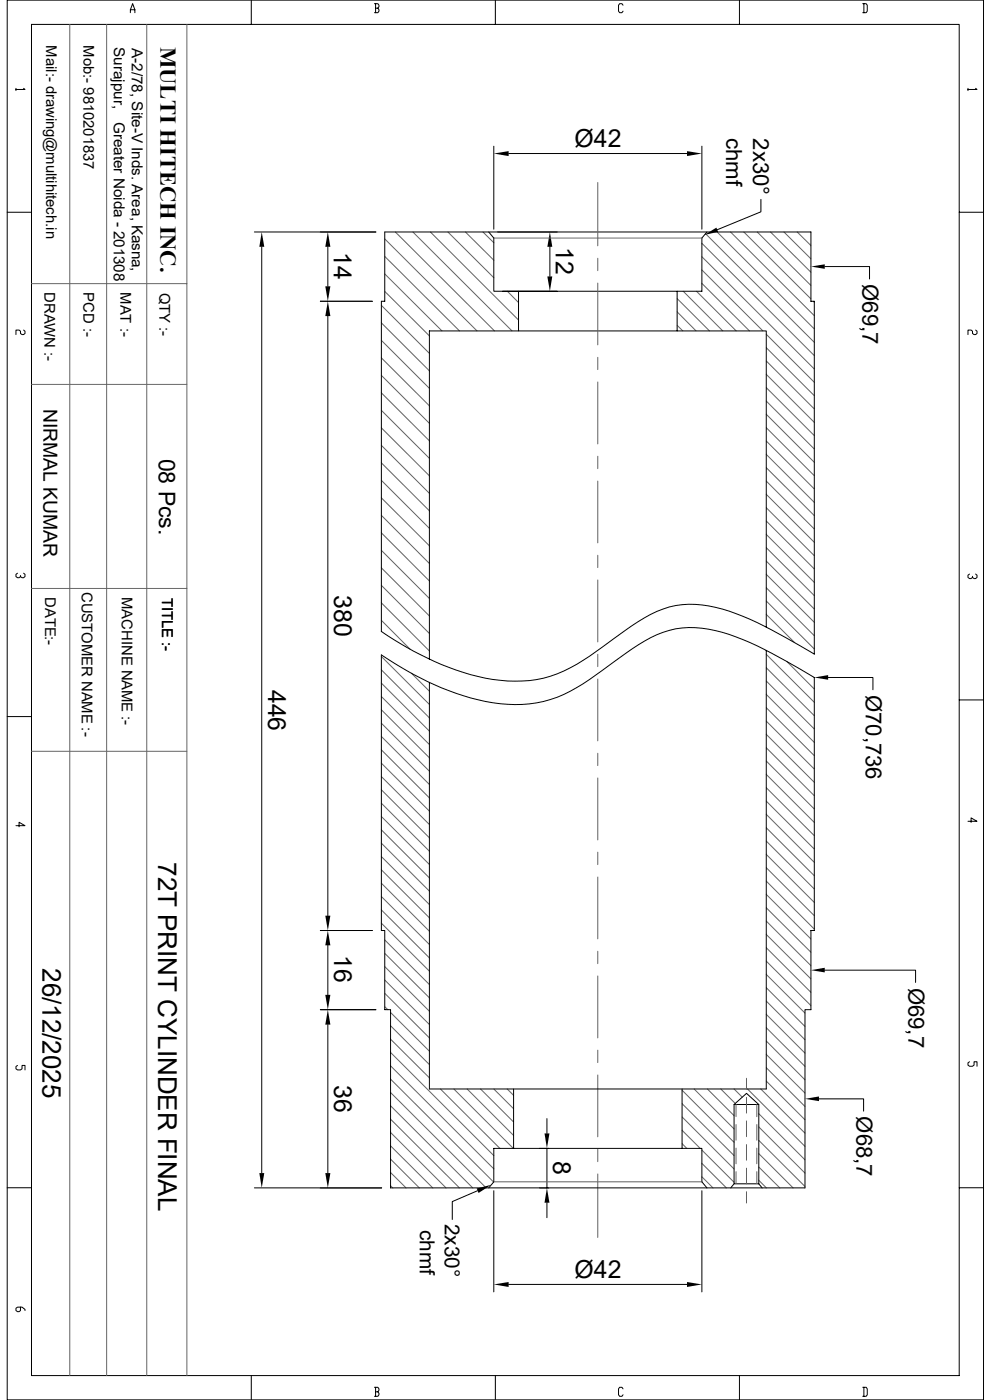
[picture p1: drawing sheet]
<svg xmlns="http://www.w3.org/2000/svg" width="297mm" height="420mm" viewBox="0 0 297 420" stroke-linecap="round" stroke-linejoin="round" font-family="sans-serif">
<g fill="none" stroke="#636466" stroke-width=".3">
<path d="M20.9 7.3v405.4M32 7.3v405.4M44 7.3v405.4M56 7.3v405.4M179.2 54.7v19M115.3 71.7l27.7 27.6M115.3 76.9l22.4 22.4M118.5 69.6l29.7 29.7M123.7 69.6l29.8 29.7M129 69.6l26.4 26.4M134.2 69.6l13.8 13.7M139.5 69.6l8.5 8.5"/>
<path d="M144.7 69.6l3.3 3.2M148 71.4h62.4M179.2 77.5v3.7M210.4 73l33.7 33.7M210.4 77l33.7 33.7M211.5 70.1l32.6 32.6M214.9 69.6l29.2 29.1M218.9 69.6l25.2 25.1M222.9 69.6l20.1 20.1M226.9 69.6l16.1 16M230.9 69.6l12.1 12.1M234.9 69.6l8.1 8"/>
<path d="M238.9 69.6l4.1 4.1M243 69.6h.1M9.4 85.1h46.6M114.3 91.6l14.4 14.4M114.3 96.9l14.4 14.4M115.3 82.2l17.2 17.1M115.3 87.4l13.4 13.4M152.1 87.4l3.3 3.4M179.2 84.9v18.6M202.9 89.6l9.7 9.7M202.9 93.6l5.7 5.7M202.9 97.6l1.7 1.7"/>
<path d="M204.8 87.4l11.8 11.9M208.7 87.4l11.9 11.9M210.4 81l18.2 18.3M210.4 85l14.2 14.3M243.8 90.4l.3 .3M9.4 115.3h46.6M114.3 102.1l14.4 14.4M114.3 107.4l14.4 14.4M114.3 112.6l14.4 14.4M114.3 117.9l14.4 14.3M179.2 107.2v3.7M179.2 114.6v18.6"/>
<path d="M229.7 100.3l14.4 14.4M229.7 104.3l14.4 14.4M229.7 108.3l14.4 14.4M229.7 112.3l14.4 14.4M229.7 116.3l14.4 14.4M114.3 123.1l14.4 14.4M114.3 128.4l14.4 14.3M114.3 133.6l14.4 14.4M114.3 138.9l14.4 14.3M179.2 136.9v3.7M229.7 120.3l14.4 14.4M229.7 124.3l14.4 14.4"/>
<path d="M229.7 128.3l14.4 14.4M229.7 132.3l14.4 14.4M229.7 136.3l14.4 14.4M114.3 144.1l14.4 14.4M114.3 149.4l14.4 14.3M114.3 154.6l14.4 14.4M114.3 159.9l14.4 14.4M179.2 144.3v18.6M229.7 140.3l14.4 14.4M229.7 144.3l14.4 14.4M229.7 148.3l14.4 14.4M229.7 152.3l14.4 14.4"/>
<path d="M229.7 156.3l14.4 14.4M9.4 176.5h46.6M114.3 165.1l14.4 14.4M114.3 170.3l14.4 14.5M114.3 175.6l14.4 14.4M179.2 166.6v3.7M179.2 174v18.6M229.7 160.3l14.4 14.4M229.7 164.3l14.4 14.4M229.7 168.3l14.4 14.4M229.7 172.3l14.4 14.4M229.7 176.3l14.4 14.4"/>
<path d="M114.3 196.9l14.4 14.4M114.3 180.8l14.4 14.5M114.3 186.1l8.6 8.7M179.2 196.3v3.7M229.7 180.3l14.4 14.4M229.7 184.3l8.4 8.4M229.7 196.3l14.4 14.4M235.8 198.4l8.3 8.3M114.3 201l14.4 14.3M114.3 204.9l14.4 14.4M114.3 209l14.4 14.4M114.3 212.9l14.4 14.4"/>
<path d="M114.3 217l14.4 14.4M123.3 202l5.4 5.3M179.2 203.7v18.6M229.7 200.3l14.4 14.4M229.7 204.3l14.4 14.4M229.7 208.3l14.4 14.4M229.7 212.3l14.4 14.4M229.7 216.3l14.4 14.4M9.4 225.4h46.6M114.3 220.9l14.4 14.4M114.3 225l14.4 14.4M114.3 228.9l14.4 14.4"/>
<path d="M114.3 233l14.4 14.4M114.3 236.9l14.4 14.4M179.2 226v3.7M179.2 233.4v18.6M229.7 220.3l14.4 14.4M229.7 224.3l14.4 14.4M229.7 228.3l14.4 14.4M229.7 232.3l14.4 14.4M229.7 236.3l14.4 14.4M114.3 241l14.4 14.4M114.3 244.9l14.4 14.4M114.3 249l14.4 14.4"/>
<path d="M114.3 252.9l14.4 14.4M114.3 257l14.4 14.4M179.2 255.7v3.7M229.7 240.3l14.4 14.4M229.7 244.3l14.4 14.4M229.7 248.3l14.4 14.4M229.7 252.3l14.4 14.4M229.7 256.3l14.4 14.4M114.3 260.9l14.4 14.4M114.3 265l14.4 14.4M114.3 268.9l14.4 14.4M114.3 273l14.4 14.4"/>
<path d="M114.3 276.9l14.4 14.4M179.2 263.1v18.5M229.7 264.3l14.4 14.4M229.7 260.3l14.4 14.4M229.7 268.3l13.3 13.4M229.7 272.3l13.3 13.4M229.7 276.3l13.3 13.4M115.3 282l13.4 13.4M115.3 286l13.4 13.3M115.3 290l13.4 13.4M115.3 294l13.4 13.3M115.3 298l13.4 13.4"/>
<path d="M179.2 285.4v3.7M179.2 292.8v18.6M229.7 280.3l13.3 13.4M229.7 284.3l13.3 13.4M229.7 288.3l13.3 13.4M229.7 292.3l11.6 11.6M229.7 296.3l11.6 11.6M115.3 302l.9 .9M117.1 303.7l11.6 11.6M117.1 307.7l11.6 11.7M117.1 311.7l11.6 11.6M117.1 315.7l30.9 31"/>
<path d="M117.1 319.7l30.9 30.9M179.2 315v3.8M229.7 300.3l11.6 11.6M229.7 304.3l11.6 11.6M229.7 308.3l11.6 11.6M229.7 312.3l11.6 11.6M229.7 316.3l11.6 11.6M117.1 323.7l30.8 30.9M117.1 327.7l28.6 28.7M117.1 331.7l24.6 24.7M117.1 335.7l20.6 20.7M117.1 339.7l16.6 16.7"/>
<path d="M132 326.7l17.8 17.8M136 326.7l17.8 17.8M140 326.7l13.9 13.9M144 326.7l9.9 9.9M148 326.7l5.9 5.9M152 326.7l1.9 1.9M179.2 322.5v18.5M204.4 327.1l15.6 15.6M204.4 331.1l15.6 15.6M204.4 335.1l15.6 15.6M204.4 339.1l5.4 5.4M208 326.7l12 12"/>
<path d="M212 326.7l8 8M216 326.7l4.4 4.3M220 326.7l2.5 2.4M220.6 331.3v3.7M220.6 337.4v4.7M223.7 323.5v3.4M223.7 329.2v4.7M223.7 336.3v4.7M224 326.7l17.3 17.2M226.8 331.3v3.7M226.8 337.4v4.7M227.4 334.1l13.9 13.8"/>
<path d="M227.4 338.1l13.9 13.8M228 326.7l13.3 13.2M229.7 320.3l11.6 11.6M229.7 324.3l11.6 11.6M117.1 343.7l12.6 12.7M117.1 347.7l8.6 8.7M117.1 351.7l4.6 4.7M117.1 355.7l.6 .7M148 354.5h62.4M179.2 344.8v3.7M179.2 352.2v19M204.4 343.1l1.4 1.4"/>
<path d="M210.4 345l9.6 9.7M210.4 349l7.3 7.4M210.4 353l3.3 3.4M220.6 344.4v4.7M220.6 351.5v3.6M223.7 343.4v4.7M223.7 350.4v4.7M223.7 357.5v3.4M226.8 344.4v4.7M226.8 351.5v3.6M227.4 342.1l13.9 13.8M227.4 346.1l10.3 10.3"/>
<path d="M227.4 350.1l6.3 6.3M227.4 354.1l2.3 2.3"/>
</g>
<g fill="none" stroke="#000" stroke-width=".3">
<path d="M2.2 0h292.6v419.9h-292.6zM9.4 7.3h.1M9.4 7.3h278.1v405.4h-278.1zM39.1 3.8v-.9l.7-1.8 .6 1.8v.9M39.1 2.9h1.3M75.3 0v7.3M112.2 1.1h1l.4 .5v.4l-.4 .5M112.6 2.5h.6l.4 .4v.4l-.4 .5h-1M112.6 1.1v2.7M148.5 0v7.3M186.7 1.6l-.3-.5h-.7l-.3 .5v1.7l.3 .5h.7l.3-.5M221.6 0v7.3"/>
<path d="M258.6 1.1h1l.3 .5v1.7l-.3 .5h-1M258.9 1.1v2.7M4.8 26.5v.7M7.1 26.5l.4 .3h-2.7M290.1 26.5v.7M292.4 26.5l.4 .3h-2.7M148 43.9v24.8M152.4 46.1h53.5M210.4 43.9v24.8M228 59.8v3.7l-13 5.4M2.2 63.7h7.2M76.2 69.6h36.4"/>
<path d="M78.4 74v277.9M98.3 74v11.9M115.3 69.6h127.7v20.8h1.1v105.8a134.9 134.9 0 0 0-25.5-12.9 29.4 29.4 0 0 0-21.7 .1l-3.7 1.9-3.7 2.3-9.1 6.6a46.6 46.6 0 0 1-19.6 9.7 50.5 50.5 0 0 1-26.3-3.7 96.9 96.9 0 0 1-20.2-10.8v-99h1zM146.5 69.6l1.5 1.8v16h62.4v-16l1.5-1.8M164.8 74v8.9M247.2 80h13.4v3.7M287.5 63.7h7.3M7.1 99l.4 .4v.6l-.4 .4h-.5l-.5-.4v-.6l-.4-.4h-.9v1.4M96 90.4h15.6M98.3 94.8v179.9M150.7 87.4h16.3M155.4 87.4v11.9"/>
<path d="M202.9 87.4v11.9M292.4 99l.4 .4v.6l-.4 .4h-.5l-.4-.4v-.6l-.5-.4h-.9v1.4M5.2 172l-.4 .3v.7l.4 .3h.5l.4-.3M7.1 172l.4 .3v.7l-.4 .3h-.5l-.5-.3v-.4M290.6 172.2l-.5 .4v.6l.5 .4h.4l.5-.4M292.4 172.2l.4 .4v.6l-.4 .4h-.5l-.4-.4v-.3M114.3 196.5a86.1 86.1 0 0 0 33.4 14.3 36.5 36.5 0 0 0 29-7l11-7.9a35.5 35.5 0 0 1 16.8-7.5 41.5 41.5 0 0 1 20.3 4.4l6.4 3.1 12.9 7.3v75.9h-1.1v23.8h-1.7v53.5h-124.2v-53.5h-1.8v-23.8h-1zM229.7 188.1v-88.8h-101v98.4M229.7 195.1v131.6h-101v-122M2.2 215h7.2M248.2 203.2h13.4v3.7M287.5 210h7.3"/>
<path d="M4.8 247.7h2.7l-1.8-1v1.3M290.1 246.4h2.7l-1.8-1v1.3M96 279.1h15.6M98.3 283.6v14.8M247.2 291h27.2v3.7M5.2 319.6l-.4 .4v.6l.4 .4h.9l.5-.4v-1h.9v1.4M96 302.9h16.6M98.3 307.4v44.5M290.6 318.5l-.5 .4v.6l.5 .4h.9l.4-.4v-1h.9v1.4M153.9 326.7v17.8M163.9 335.6v4.4M204.4 326.7v17.8"/>
<path d="M220 331.3l3.7-3.3 3.7 3.3v23.8M227.4 331.3h-7.4v23.8h7.4M245.4 329.6h13.4v3.7M2.2 356.3h7.2M76.2 356.4h38.2M143.1 357.2l-7.5 3.3v5.3M146.5 356.4l1.5-1.9v-10h62.4v10l1.5 1.9M148 357.2v30.4M161.7 344.5h2.8M163.9 344.5v11.9M210.4 357.2v30.4M220 355.1l-1 1.3"/>
<path d="M227.4 355.1l1 1.3M287.5 356.3h7.3M163.9 360.8v4.5M6.1 392.1v1l-.4 .4h-.5l-.4-.4v-.6l.4-.4h1.4l.9 .7v.3M152.4 385.3h53.5M75.3 412.7v7.2M112.2 416.2h1l.4 .4v.5l-.4 .4M112.6 417.5h.6l.4 .5v.4l-.4 .5h-1M112.6 416.2v2.7M148.5 412.7v7.2M186.7 416.6l-.3-.4h-.7l-.3 .4v1.8l.3 .5h.7l.3-.5M221.6 412.7v7.2"/>
<path d="M258.6 416.2h1l.3 .4v1.8l-.3 .5h-1M258.9 416.2v2.7"/>
</g>
<g fill="#000">
<path d="M148 46.1l4.4-.8v1.5zM205.9 45.3l4.5 .8-4.5 .7zM78.4 69.6l.8 4.4h-1.5zM98.3 69.6l.7 4.4h-1.5zM164.8 69.6l.7 4.4h-1.5zM211.1 70.5l3.6-2.2 .5 1.3zM97.5 85.9h1.5l-.7 4.5zM98.3 90.4l.7 4.4h-1.5zM164 82.9h1.5l-.7 4.5zM243 80l4.2-.7v1.3zM244.1 203.2l4.1-.7v1.4zM97.5 274.7h1.5l-.7 4.4z"/>
<path d="M98.3 279.1l.7 4.5h-1.5zM97.5 298.4h1.5l-.7 4.5zM243 291l4.2-.7v1.4zM98.3 302.9l.7 4.5h-1.5zM241.3 329.6l4.1-.7v1.4zM77.7 351.9h1.5l-.8 4.5zM97.5 351.9h1.5l-.7 4.5zM142.9 356.5l4.3-1.1-3.8 2.5zM163.2 340h1.5l-.8 4.5zM163.9 356.4l.8 4.4h-1.5zM148 385.3l4.4-.7v1.5zM205.9 384.6l4.5 .7-4.5 .8z"/>
</g>
<g font-size="7.8">
<text x="47.4" y="258.6" transform="rotate(90 47.4 258.6)">72T PRINT CYLINDER FINAL</text>
<text x="12.7" y="290.5" transform="rotate(90 12.7 290.5)">26/12/2025</text>
</g>
<g font-size="7.5">
<text x="172.2" y="44.1">Ø42</text>
<text x="100" y="75.6" transform="rotate(90 100 75.6)">14</text>
<text x="166.6" y="74.1" transform="rotate(90 166.6 74.1)">12</text>
<text x="100.1" y="178.6" transform="rotate(90 100.1 178.6)">380</text>
<text x="80.3" y="206.9" transform="rotate(90 80.3 206.9)">446</text>
<text x="100.1" y="286.6" transform="rotate(90 100.1 286.6)">16</text>
<text x="100.1" y="325.5" transform="rotate(90 100.1 325.5)">36</text>
<text x="165.8" y="348.4" transform="rotate(90 165.8 348.4)">8</text>
<text x="172.2" y="383.3">Ø42</text>
</g>
<text font-size="6.9" x="47.6" y="137.6" transform="rotate(90 47.6 137.6)">08 Pcs.</text>
<text font-size="6.8" x="48.1" y="14" transform="rotate(90 48.1 14)">MULTI HITECH INC.</text>
<g font-size="6.6">
<text x="217.7" y="41.4" transform="rotate(90 217.7 41.4)">chmf</text>
<text x="225.7" y="41.4" transform="rotate(90 225.7 41.4)">2x30°</text>
<text x="258.5" y="85.2" transform="rotate(90 258.5 85.2)">Ø69,7</text>
<text x="259.5" y="208.4" transform="rotate(90 259.5 208.4)">Ø70,736</text>
<text x="272.3" y="296.2" transform="rotate(90 272.3 296.2)">Ø69,7</text>
<text x="256.7" y="334.9" transform="rotate(90 256.7 334.9)">Ø68,7</text>
</g>
<g font-size="6.2">
<text x="125.9" y="369" transform="rotate(90 125.9 369)">chmf</text>
<text x="133.4" y="367.2" transform="rotate(90 133.4 367.2)">2x30°</text>
</g>
<text font-size="5.8" x="13.1" y="122.6" transform="rotate(90 13.1 122.6)">NIRMAL KUMAR</text>
<g font-size="4.6">
<text x="34.1" y="14.2" transform="rotate(90 34.1 14.2)">Surajpur,</text>
<text x="39.5" y="14.4" transform="rotate(90 39.5 14.4)">A-2/78, Site-V Inds. Area, Kasna,</text>
<text x="34.1" y="36.5" transform="rotate(90 34.1 36.5)">Greater Noida - 201308</text>
</g>
<g font-size="4.4">
<text x="13.8" y="13.6" transform="rotate(90 13.8 13.6)">Mail:- drawing@multihitech.in</text>
<text x="25" y="13.6" transform="rotate(90 25 13.6)">Mob:- 9810201837</text>
<text x="13.3" y="87.6" transform="rotate(90 13.3 87.6)">DRAWN :-</text>
<text x="25" y="87.6" transform="rotate(90 25 87.6)">PCD :-</text>
<text x="36.1" y="87.6" transform="rotate(90 36.1 87.6)">MAT :-</text>
<text x="47.8" y="87.8" transform="rotate(90 47.8 87.8)">QTY :-</text>
<text x="13.5" y="179.1" transform="rotate(90 13.5 179.1)">DATE:-</text>
<text x="24.5" y="177.5" transform="rotate(90 24.5 177.5)">CUSTOMER NAME :-</text>
<text x="36.5" y="179.1" transform="rotate(90 36.5 179.1)">MACHINE NAME :-</text>
<text x="48.6" y="179.3" transform="rotate(90 48.6 179.3)">TITLE :-</text>
</g>
</svg>
